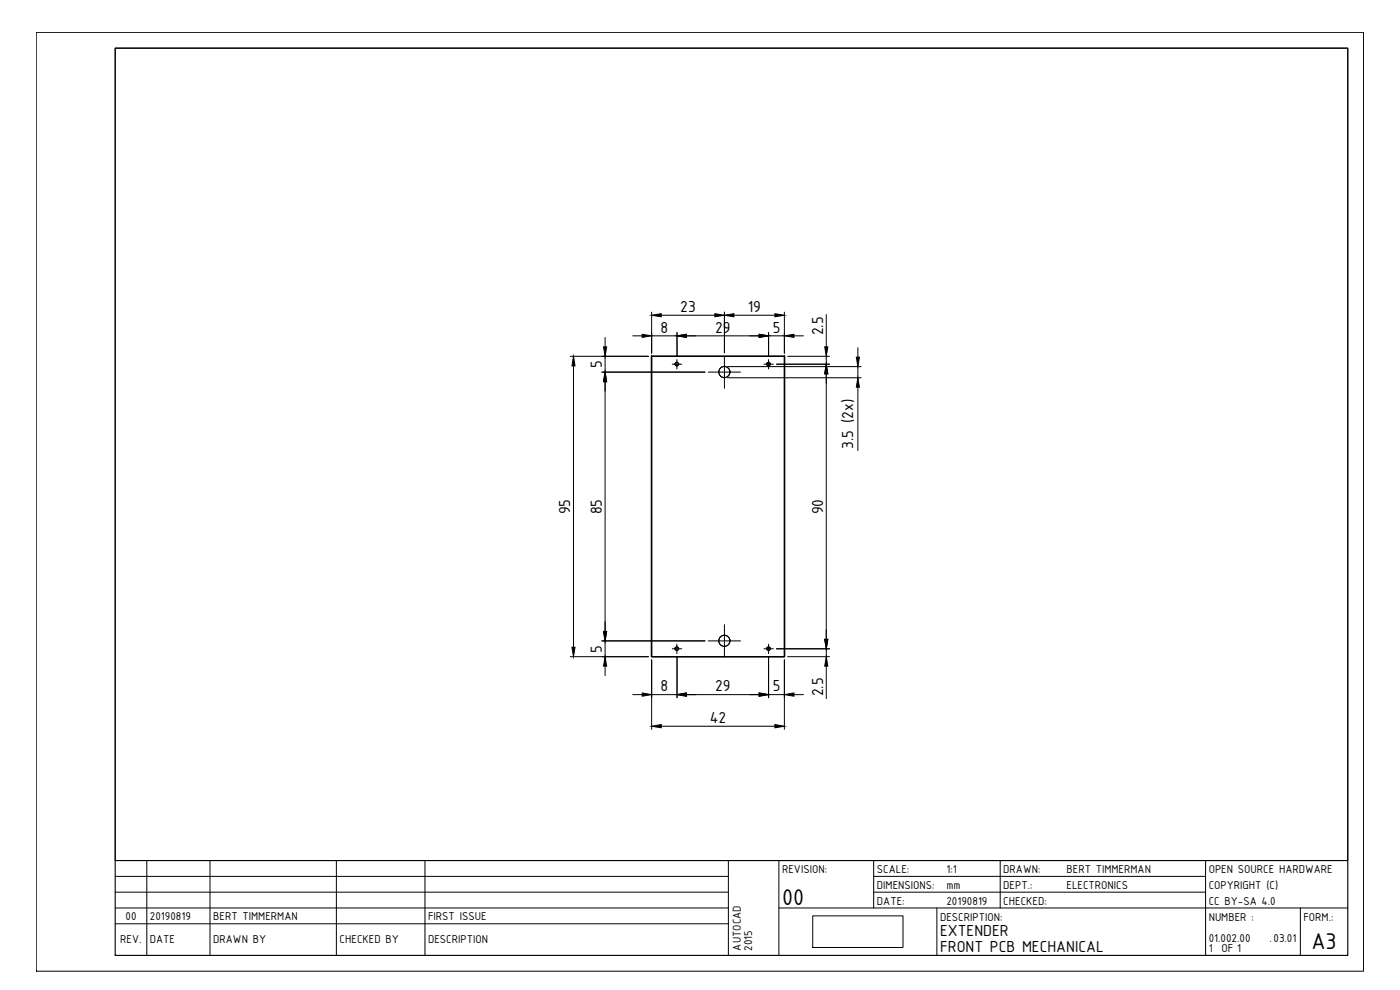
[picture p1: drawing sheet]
<svg xmlns="http://www.w3.org/2000/svg" width="420mm" height="297mm" viewBox="0 0 420 297" stroke-linecap="round" stroke-linejoin="round" font-family="sans-serif">
<!-- layer: GENERAL -->
<g fill="none" stroke="#000" stroke-width=".3">
<path d="M34.6 14.4h369.9v243.8h-369.9zM201.7 109.3h2.9M203.1 107.9v2.8M212.5 111.6h9.7M217.4 106.8v9.7M229.3 109.3h2.8M230.7 107.9v2.8M201.7 194.7h2.9M203.1 193.3v2.8M212.5 192.3h9.7M217.4 187.4v9.8M229.3 194.7h2.8"/>
<path d="M230.7 193.3v2.8"/>
</g>
<!-- layer: FRONT_PCB -->
<g fill="none" stroke="#000" stroke-width=".3">
<path d="M195.4 106.9h40v90.1h-40zM195.6 106.9v90.1h39.8h-39.8v-90.1h39.8v90.1v-90.1zM195.6 106.9h.1M195.6 106.9h39.9v90.1h-39.9zM202.6 109.3h.1M203.1 109.8h.1M203.1 108.8h.1M203.7 109.3h.1M215.7 111.6h.1M217.4 110h.1M217.4 113.3h.1M219.1 111.6h.1"/>
<path d="M230.2 109.3h.1M230.7 109.8h.1M230.7 108.8h.1M231.2 109.3h.1M235.4 106.9h.1M195.6 197h.1M202.6 194.7h.1M203.1 195.2h.1M203.1 194.2h.1M203.7 194.7h.1M215.7 192.3h.1M217.4 190.6h.1"/>
<path d="M217.4 193.9h.1M219.1 192.3h.1M230.2 194.7h.1M230.7 195.2h.1M230.7 194.2h.1M231.2 194.7h.1M235.4 197h.1"/>
<circle cx="203.1" cy="109.3" r=".53"/>
<circle cx="217.4" cy="111.6" r="1.67"/>
<circle cx="230.6" cy="109.3" r=".53"/>
<circle cx="203.1" cy="194.6" r=".53"/>
<circle cx="217.4" cy="192.3" r="1.67"/>
<circle cx="230.6" cy="194.6" r=".53"/>
</g>
<!-- layer: TITLEBLOCK -->
<g fill="none" stroke="#000" stroke-width=".3">
<path d="M10.9 9.7h398.3v281.7h-398.3zM34.6 258.2h369.9M44.1 258.2v28.5M63 258.2v28.5M101 258.2v28.5M127.5 258.2v28.5M218.6 258.2v28.5M233.8 258.2v28.5M262.2 258.2v14.2M300.2 258.2v14.2M361.8 258.2v28.5M34.6 272.4h184"/>
<path d="M34.6 267.7h184M34.6 277.2h184M34.6 262.9h184M233.8 272.4h170.7M262.2 267.7h99.6M262.2 262.9h99.6M281.2 272.4v14.3M390.3 272.4v14.3"/>
</g>
<path d="M34.6 14.4h369.9v272.3h-369.9z" fill="none" stroke="#000" stroke-width=".34"/>
<!-- layer: DIMENSIONS -->
<g fill="none" stroke="#000" stroke-width=".3">
<path d="M195.6 93.7v12.3M198.4 94.6h16.1M203.2 99.8v7.1M217.4 93.7v12.1M220.2 94.6h12.4M230.7 99.8v7.1M235.4 93.7v12.3M248 94.4v9.7M171.1 106.9h23.5M172.1 109.8v84.4M180.6 111.6h31M181.6 101.2v2.9"/>
<path d="M181.6 106.9v4.7M181.6 114.5v75M189.9 100.8h2.8M195.6 100.8h7.6M206 100.8h21.8M218.3 110h40.1M218.3 113.3h40.1M230.7 100.8h4.7M233 109.3h15.9M236.4 106.9h12.5M238.3 100.8h2.8M248 106.9v2.4"/>
<path d="M248 112.2v79.6M257.5 104.3v2.9M257.5 110v3.3M257.5 116.2v19M171.1 197h23.5M180.6 192.3h31M181.6 192.3v4.7M181.6 199.9v2.8M195.6 198v20.8M203.2 197v12.4M230.7 197v12.4M233 194.7h15.9"/>
<path d="M235.4 198v20.8M236.4 197h12.5M248 194.7v2.3M248 199.9v9.7M189.9 208.4h2.8M195.6 208.4h7.6M198.4 217.9h34.2M206 208.4h21.8M230.7 208.4h4.7M238.3 208.4h2.8"/>
</g>
<g fill="#000" stroke="#000" stroke-width=".3">
<path d="M195.6 94.6l2.8-.5v1zM214.5 94.1l2.9 .5-2.9 .5zM217.4 94.6l2.8-.5v1zM232.6 94.1l2.8 .5-2.8 .5zM172.1 106.9l.5 2.9h-1zM181.6 111.6l.5 2.9h-1zM181.1 104.1h1l-.5 2.8zM192.7 100.3l2.9 .5-2.9 .4zM203.2 100.8l2.8-.5v.9zM227.8 100.3l2.9 .5-2.9 .4zM235.4 100.8l2.9-.5v.9zM248 109.3l.4 2.9h-.9z"/>
<path d="M247.5 104.1h.9l-.4 2.8zM257 107.2h.9l-.4 2.8zM257.5 113.3l.4 2.9h-.9zM171.6 194.2h1l-.5 2.8zM181.1 189.5h1l-.5 2.8zM181.6 197l.5 2.9h-1zM247.5 191.8h.9l-.4 2.9zM248 197l.4 2.9h-.9zM192.7 207.9l2.9 .5-2.9 .5zM195.6 217.9l2.8-.5v1zM203.2 208.4l2.8-.5v1zM227.8 207.9l2.9 .5-2.9 .5z"/>
<path d="M232.6 217.4l2.8 .5-2.8 .5zM235.4 208.4l2.9-.5v1z"/>
</g>
<!-- layer: 0 -->
<path d="M243.9 274.8h27.1v9.5h-27.1z" fill="none" stroke="#000" stroke-width=".3"/>
<g font-size="7.4">
<text x="234.7" y="271.5">00</text>
<text x="393.6" y="284.7">A3</text>
</g>
<g font-size="5.2">
<text x="204.2" y="93.7">23</text>
<text x="224.4" y="93.7">19</text>
<text x="198.2" y="99.8">8</text>
<text x="214.6" y="99.8">29</text>
<text x="231.9" y="99.8">5</text>
<text x="247" y="100.6" transform="rotate(-90 247 100.6)">2.5</text>
<text x="180.6" y="110.5" transform="rotate(-90 180.6 110.5)">5</text>
<text x="256" y="134.6" transform="rotate(-90 256 134.6)">3.5 (2x)</text>
<text x="171.1" y="154.3" transform="rotate(-90 171.1 154.3)">95</text>
<text x="180.6" y="154.3" transform="rotate(-90 180.6 154.3)">85</text>
<text x="247" y="154.3" transform="rotate(-90 247 154.3)">90</text>
<text x="180.6" y="195.8" transform="rotate(-90 180.6 195.8)">5</text>
<text x="198.2" y="207.4">8</text>
<text x="214.6" y="207.4">29</text>
<text x="231.9" y="207.4">5</text>
<text x="247" y="209" transform="rotate(-90 247 209)">2.5</text>
<text x="213" y="216.9">42</text>
<text x="282.1" y="281">EXTENDER</text>
<text x="282.1" y="285.7">FRONT PCB MECHANICAL</text>
</g>
<g font-size="3.7">
<text x="234.7" y="262">REVISION:</text>
<text x="263.2" y="262">SCALE:</text>
<text x="284" y="262">1:1</text>
<text x="301.1" y="262">DRAWN:</text>
<text x="320.1" y="262">BERT TIMMERMAN</text>
<text x="362.7" y="262">OPEN SOURCE HARDWARE</text>
<text x="263.2" y="266.8">DIMENSIONS:</text>
<text x="284" y="266.8">mm</text>
<text x="301.1" y="266.8">DEPT.:</text>
<text x="320.1" y="266.8">ELECTRONICS</text>
<text x="362.7" y="266.8">COPYRIGHT (C)</text>
<text x="37.7" y="276">00</text>
<text x="45" y="276">20190819</text>
<text x="64" y="276">BERT TIMMERMAN</text>
<text x="128.5" y="276">FIRST ISSUE</text>
<text x="263.2" y="271.5">DATE:</text>
<text x="284" y="271.5">20190819</text>
<text x="301.1" y="271.5">CHECKED:</text>
<text x="362.7" y="271.5">CC BY-SA 4.0</text>
<text x="282.1" y="276.2">DESCRIPTION:</text>
<text x="362.7" y="276.2">NUMBER :</text>
<text x="391.2" y="276.2">FORM.:</text>
<text x="36.1" y="282.8">REV.</text>
<text x="45" y="282.8">DATE</text>
<text x="64" y="282.8">DRAWN BY</text>
<text x="101.9" y="282.8">CHECKED BY</text>
<text x="128.5" y="282.8">DESCRIPTION</text>
<text x="222.4" y="285.2" transform="rotate(-90 222.4 285.2)">AUTOCAD</text>
<text x="225.7" y="285.2" transform="rotate(-90 225.7 285.2)">2015</text>
<text x="362.7" y="282.6">01.002.00</text>
<text x="362.7" y="285.7">1</text>
<text x="366.6" y="285.7">OF 1</text>
<text x="381" y="282.6">.03.01</text>
</g>
</svg>
